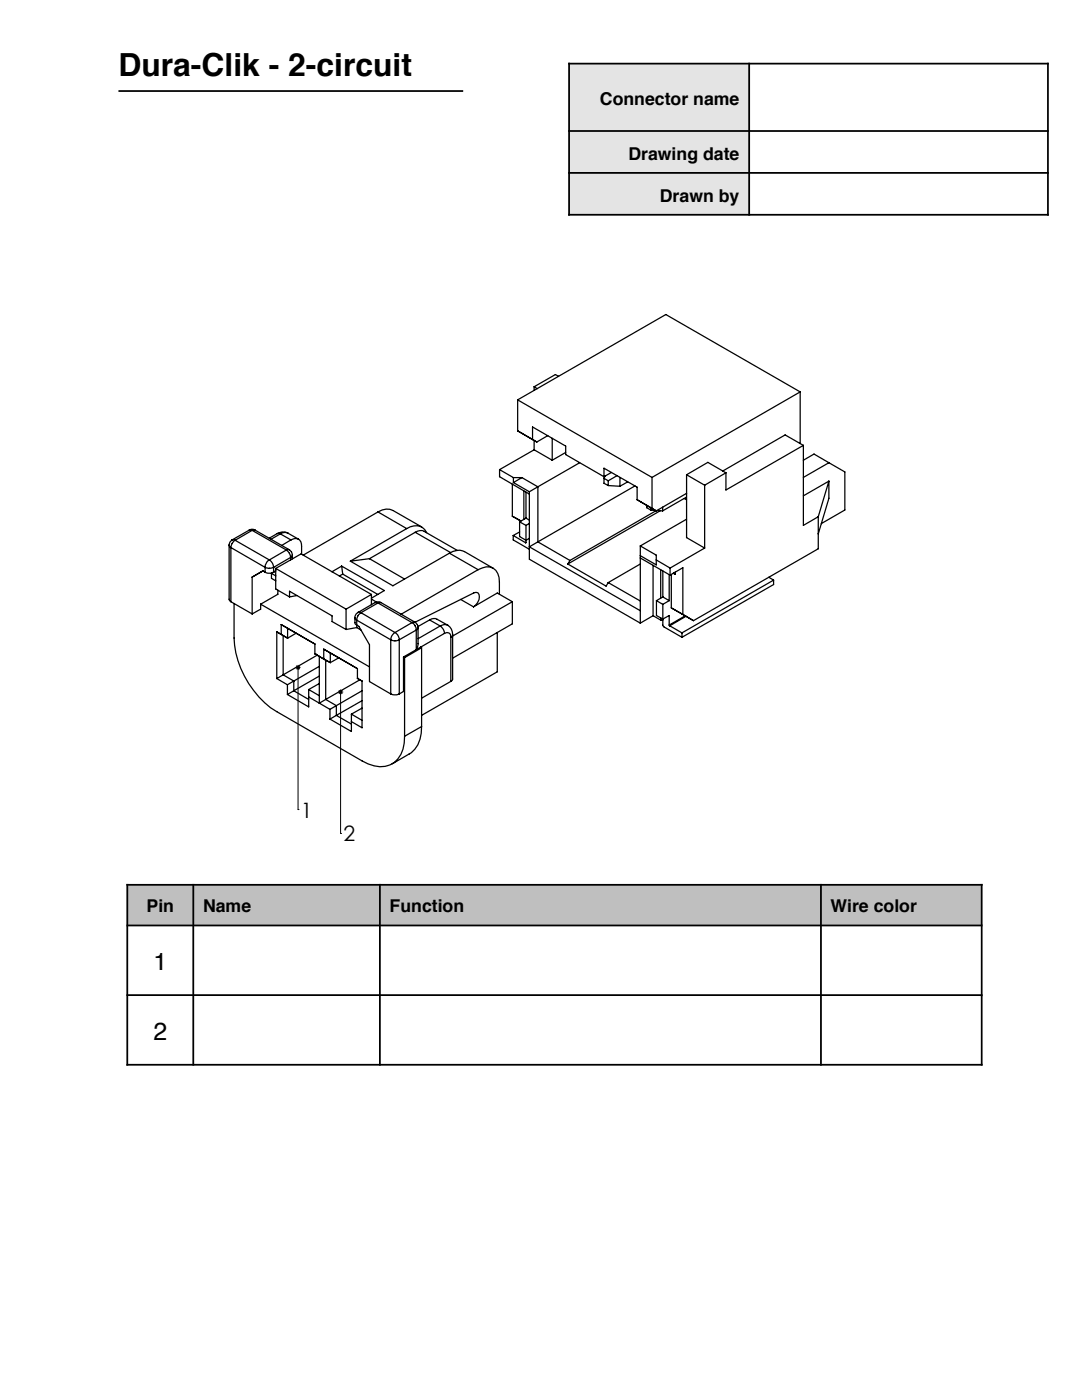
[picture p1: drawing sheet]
<svg xmlns="http://www.w3.org/2000/svg" width="216mm" height="279mm" viewBox="0 0 216 279" stroke-linecap="round" stroke-linejoin="round" font-family="sans-serif">
<g fill="#bec0bf">
<path d="M25.4 176.6h13.2v8.1h-13.2z"/>
<path d="M38.6 176.6h37.2v8.1h-37.2z"/>
<path d="M75.8 176.6h88v8.1h-88z"/>
<path d="M163.8 176.6h32.1v8.1h-32.1z"/>
</g>
<path d="M23.6 18.2h68.8M25.2 176.6h170.9M25.4 176.4v36.3M38.6 176.4v36.3M75.8 176.4v36.3M163.8 176.4v36.3M195.9 176.4v36.3M25.2 198.6h170.9M25.2 184.7h170.9M25.2 212.5h170.9" fill="none" stroke="#000" stroke-width=".35"/>
<g fill="#e3e4e4">
<path d="M113.6 12.7h35.9v13.4h-35.9z"/>
<path d="M113.6 26.1h35.9v8.4h-35.9z"/>
<path d="M113.6 34.5h35.9v8.4h-35.9z"/>
</g>
<path d="M113.4 12.7h95.9M113.6 12.5v30.5M149.5 12.5v30.5M209.1 12.5v30.5M113.4 26.1h95.9M113.4 34.5h95.9M113.4 42.9h95.9" fill="none" stroke="#000" stroke-width=".35"/>
<path d="M59 133.2h1M59.1 132.8l.7 .7M59.5 132.7v28.9M59.8 132.8l-.7 .7M67.5 138.1h1M67.6 137.8l.7 .7M68 137.6v28.7M68.3 137.8l-.7 .7M59.5 161.6h.1M68 166.3h.1" fill="none" stroke="#000" stroke-width=".2"/>
<path d="M59.2 133.1a.33 .33 0 0 0 .2 .4 .33 .33 0 0 0 .4-.3 .33 .33 0 0 0-.3-.3v.3v-.3zM67.7 137.9a.33 .33 0 0 0 .2 .5 .33 .33 0 0 0 .4-.2 .33 .33 0 0 0-.3-.4v.3v-.3z" fill="#000"/>
<g fill="none" stroke="#000" stroke-width=".25">
<path d="M103.3 79.8l26.8 15.5M103.3 79.8v6.2l3.8 2.2 2.2-1.3M106.6 77.2l.6 .4M106.6 77.2v.7M111.5 75.1l-.7-.4-4.2 2.5M159.7 78.2l-26.8-15.4-29.6 17M159.7 78.2l-29.6 17.1M159.7 78.2v10.3M99.7 93.7l2.7 1.6M99.7 93.7v1.4l5.9 3.5M102.2 96.6v6.4l1.7 1M102.4 95.3h1.7"/>
<path d="M102.4 96.3l3.2 1.8M102.4 95.3v1M104.1 95.3l3.2 1.9M104.1 95.3l-1.7 1M104.5 98v5.7M105 98.2v5.2M105.6 98.1v13.5l22.2 12.8M106.3 87.7v-2.5l6.6 3.8v1.7l7.6 4.4M106.6 89.8l3.6 2.1M106.6 87.9v1.9M106.6 89.8l-6.9 3.9M107.3 97.2l-1.7 .9"/>
<path d="M107.3 97.2v10.9M110.2 87.5v4.4M112.9 90.3l-2.7 1.6M115.7 92.3l-8.4 4.9M120.5 95.1v-1.7l6.6 3.8v2.5l3.8 2.3 6.1-3.5M120.5 95.5v.9l.9 .5M120.5 95.5l.9 .5M120.7 95l-.2 .5M121.4 96v.9M121.4 96.9l2.3 .1M122 94.3l-1.5 .8M123.1 94.9l-1.7 1.1"/>
<path d="M123.7 95.3v1.7M125.3 96.2l-1.6 .8M126.7 97l-19.4 11.1M130.1 95.3v6.2M136.5 99.5l.5 .2M137 94.7v12.6l3.6 2.1M137 94.7l3.6 2.1M137 99.2l-4.8 2.8M140.6 96.8v12.6M144.8 94.4l-4.2 2.4M144.8 94.4l-3.6-2.1-4.2 2.4M160.3 88.9v16l3-1.8"/>
<path d="M160.3 88.9l-15.5 8.9v-3.4M160.3 88.9l-3.6-2.1-12.5 7.2M160.3 91.9l2.1-1.3 3 1.7M165.4 96l-5.1 3M165.4 96l-2.1 7.1M165.4 96v3.4l-2.1 7.2M165.4 92.3l-5.1 3M165.4 92.3l3.2 1.9v7.6l-4.7 2.7M45.7 108.8v10.8l.4 .5M45.7 108.8l.4 .5M46.1 109.3l6.8 3.9M46.1 109.3v10.8"/>
<path d="M46.3 107.8l-.4 .4-.2 .6M46.3 107.8h.6M46.9 107.8a1.89 1.89 0 0 0-.8 1.5M46.9 107.8l6.8 3.9M49.7 105.8a1.11 1.11 0 0 1 1.2 0M49.7 105.8h.6M49.7 105.8l-3.4 2M50.3 115.2v7.3M50.3 105.8l-3.4 2M50.3 105.8l6.8 4M50.9 105.8h-.6M50.9 105.8l6.8 3.9"/>
<path d="M52.5 113.9l-2.2 1.3M52.5 113.9l.4 .3M52.9 113.2a2.13 2.13 0 0 0 1.7 0M52.9 113.2v1M53.7 111.7a1.88 1.88 0 0 0-.8 1.5M53.7 111.7a1.88 1.88 0 0 1 .9 1.5M54.2 114.4l.8 .5M54.2 114.4v1l.8 .5M54.6 113.2v1a1.81 1.81 0 0 1-1.7 0M55 113.4v4.1l2.8 1.6M55 113.4l14.1 8.2M55 113.4l5.1-2.9 14 8.1"/>
<path d="M55 113.9l-.8 .5M55.3 106.5l.6 .1M55.3 106.5l-1.6 .9M55.4 117.8v.8l-3.4 2M55.9 106.6l2.2 1.2M55.9 106.6l-1.8 1M57.1 109.8a1.88 1.88 0 0 1 .9 1.5M57.1 109.8l-3.4 1.9M57.5 106.4a2.07 2.07 0 0 0-2.2 .1M57.5 106.4a1.51 1.51 0 0 0-1.6 .2M57.5 106.4l2.1 1.2M57.7 109.7a1.24 1.24 0 0 1 .6 1.1"/>
<path d="M57.7 109.7l-.6 .1M57.8 119.1v-1.1l8.5 4.9v1.1l2.8 1.6M58 111.3l-3.4 1.9M58 111.3v.4M58.1 107.8a1.29 1.29 0 0 1 1.5-.2 1.29 1.29 0 0 1 .6 1.4v1.6M58.1 107.8l-1.9 1M58.3 110.8l-.3 .5M58.3 110.8v.7M59.3 118.8l-1.5 .3M68.2 113l8.5 4.9-2.6 1.5M68.2 113l-2 1.1M68.2 113l.2 1.6"/>
<path d="M68.4 114.6l-.7 .4M68.4 114.6l7 4M73.7 111.5l-3.8 .5M73.7 111.5l7 4.1M74.1 118.6l-5 3M74.1 118.6v2.1M74.1 119.6l1 .6M75.4 102.2a2.95 2.95 0 0 1 3-.3l5.8 3.3M75.4 102.2l-14.9 8.6M75.4 102.2l5.8 3.3M81.2 105.5a2.61 2.61 0 0 1 3.9 .8M81.2 105.5l-11.3 6.5"/>
<path d="M82.8 106.2a1.84 1.84 0 0 1 1.9-.1l6.5 3.7M82.8 106.2l-9.1 5.3M82.8 106.2l7.1 4.1M89.7 110.4a3.2 3.2 0 0 1 3-.3l5.7 3.3M89.7 110.4l-11.3 6.5-8.5-4.9M89.7 110.4l5.7 3.3M91.9 119.6l2.6 1.5M95.4 113.7a2.78 2.78 0 0 1 3.5 .1l.7 1.4v3.4M95.4 113.7l-15.4 8.9M102.4 106.9v.9l3.2 1.8M102.4 106.9l2.5 1.4M103.7 104.1v3l1.3 .7 .6-.4"/>
<path d="M103.7 104.1l1.3 .8M103.7 106.2l-1.3 .7M105 108.2l-.1 .1M105 104.9v3.3M105 103.4l.6 .4M105 103.4l-1.3 .7M105.6 104.5l-.6 .4M107.3 108.1l6.4 3.8M107.3 108.1l-1.7 1 22.2 12.8M113.3 112.6l7.6 4.4 .5-.7M113.7 111.9l-.4 .7M121.4 116.3l6.4 3.6"/>
<path d="M127.8 109l3.1 1.8v1.9l-3.1-1.8M127.8 111.4l5.9 3.4M127.8 109v15.4M127.8 112.6l-6.4 3.7M129 100.8v.5l.9 .5M129.9 101.3v.5M129.9 101.8l.9 .1M130.3 112.8v10.1M130.9 101.9l-17.2 10M130.9 111.7l2.8 1.7M131 119.9v2.9l1.3 .7 1.2-.7v1.9M131 119.9l1.3 .7"/>
<path d="M131.1 101.9l1.1 .1M131.8 101.9l-18.5 10.7M131.8 113.7v5.7M132.2 101.2v.8M132.3 119.1l1.2 .8M132.3 113.9v5.2M132.3 119.1l-1.3 .8M133.5 114.7v5.2M133.5 119.9l-1.2 .7M133.7 113.4v1.4M134 114.6v6.7l2.3 1.3v-9.3l-2.6 1.5M134.4 114.4l.2 .1"/>
<path d="M134.6 114.3v.2M134.7 114.2v.4l-.4-.2M134.7 114.4l-.1 .1M137 103.6l-9.2 5.4M140.6 109.4l-6.9 4M153.4 115.2l1 .6M154.4 115.8v.9l-18.3 10.5M154.4 115.8l-18.3 10.5M163.3 103.1v6.4l-24.9 14.4-2.3-1.4M46.1 120.1l4.2 2.4M46.7 120.4v6.9a18.7 18.7 0 0 0 8.5 14.7l17 9.9a5.7 5.7 0 0 0 6.5 .3 6 6 0 0 0 2-5.3M52 120.6v1l-1.7 .9"/>
<path d="M52 120.6l21.7 12.5M55.2 126.1v9.3M55.2 135.4l2.2 1.3M55.2 126.1l2.2 1.3M56.1 124.6l6.7 3.9v2M56.1 124.6v2l-.9-.5M56.1 124.6l1.3 .8v2M56.5 134.7l2.1 1.2M56.5 134.7l-1.3 .7M57.4 136.7v1.9M57.4 127.4l-.9-.6v7.9M58.6 137.9l3 1.7"/>
<path d="M58.6 137.9l-1.2 .7M58.6 135.9l-1.2 .8M58.6 135.9v2M59.1 126.4l-1.7 1M61.6 139.1l4.2 2.5M61.6 137.6v3.5l-4.2-2.5M61.6 137.6l2.1 1.2M62.8 130.5h.1M62.8 130.5l1.8 1M63.3 130.8l-6.8 3.9M63.7 136.4l-2.1 1.2M63.7 133l-5.1 2.9"/>
<path d="M63.7 134.9l-5.1 3M64.6 129.6l6.7 3.8M64.6 129.6v1.9M64.6 129.6l1.3 .7M64.6 131.5l1.3 .7M65 131.7l.9 .5M65 131.7l-1.3-.7v9.3l1.3-.7M65 131.7v7.9M65 139.6l2.1 1.2M65.9 130.3l5.4 3.1M65.9 130.3v1.9M67.6 131.3l-1.7 .9"/>
<path d="M69.1 121.6v4M70.8 123.3l.1 .2 .3 .3M71.2 123.8l6.8 3.9M71.2 123.8v1.4M71.2 125.2l-2.1 .4M71.2 125.2l.8 .5M71.3 135.4h.1M71.3 135.4l.9 .5v9.3l-2.1-1.2M71.3 133.4v2M71.4 122.2l-.3 .3a1.95 1.95 0 0 0-.3 1.8l.2 .3 .6 .4 2.1 3.7v7.3l4.3 2.5M71.4 122.2l.6 .1M71.8 135.7l-6.8 3.9"/>
<path d="M72 122.3a1.88 1.88 0 0 0-.8 1.5M72 122.3l6.8 3.9M72.2 137.9l-5.1 2.9M72.2 139.8l-5.1 3M74.8 120.3l.4-.2 .8 .2M74.8 120.3h.6M74.8 120.3l-3.4 1.9M75.4 120.3l6.8 4M75.4 120.3l-3.4 2M76 120.3h-.6M76 120.3l6.8 3.9M78 127.7a1.81 1.81 0 0 0 1.7 0"/>
<path d="M78 138.5a2.13 2.13 0 0 0 1.7 0M78 127.7v10.8M78.8 126.2a1.75 1.75 0 0 0-.8 1.5M78.8 126.2a1.75 1.75 0 0 1 .9 1.5M79.7 127.7v10.8M80.5 131.1v6.9l-.8 .5M80.5 131.1l.2 .2M80.7 131.3v15.6M82.2 124.3a1.88 1.88 0 0 1 .9 1.4M82.2 124.3l-3.4 1.9M82.8 124.2a1.16 1.16 0 0 1 .6 1M82.8 124.2l-.6 .1"/>
<path d="M83.1 125.7l-3.4 2M83.1 125.7v4M83.1 129.7l-2.6 1.4M83.4 125.2v3.4l-.3 1.1M83.4 125.2l-.3 .5M83.9 129.2l.2 .1M83.9 129.2l-.8 .5M84.1 129.3l-3.4 2M84.1 129.3v15.7M85.7 123.7a1.45 1.45 0 0 1 1.5-.1l2.2 1.2M85.7 123.7l-2.3 1.3M85.7 123.7l2.1 1.2"/>
<path d="M87.8 124.9a1.88 1.88 0 0 1 .9 1.5M87.8 124.9l-4.4 2.6M88.7 126.4l.5-.2 .4 .1 .3 .4 .1 .5M88.7 126.4l-4.8 2.8M89.4 124.8a2.13 2.13 0 0 1 .9 1.9M89.4 124.8a1.51 1.51 0 0 0-1.6 .1M90 127.2v8.8M90 136l-5.9 3.3M90.3 126.7v8.9l-.3 .4M90.3 126.7l-.1 .2-.2 .3M94.5 121.1a2.03 2.03 0 0 0 .9-2.8l-.4-.1-.4 .1-11.8 5.9M99.2 126.2v7.9l-15.1 8.7"/>
<path d="M102.2 120.1v4.4l-11.9 6.9M102.2 120.1l-3-1.7-4.7 2.7M102.2 120.1l-11.9 6.8M130.3 122.9l1.5 .9M130.3 122.9l-2.5 1.5M131.8 123.3v.5M131.8 123.8h.5M132.3 120.6v4.4l3.8 2.2M133.5 124.7l.1 .2M133.6 124.9l2.5 1.4M136.1 126.3v.9M136.7 122.9l-3.2 1.8"/>
<path d="M136.9 123l-3.3 1.9M65.8 141.6v1.9M67.1 142.8l3 1.7M67.1 142.8l-1.3 .7M67.1 140.8v2M67.1 140.8l-1.3 .8M70.1 142.5v3.5l-4.3-2.5M70.1 142.5l2.1 1.3M72.2 141.3l-2.1 1.2M84.1 145a5.7 5.7 0 0 1-2.5 5.5l-3.3 2M84.1 145l-3.4 1.9"/>
</g>
<text font-size="6.3" x="23.6" y="15.1">Dura-Clik - 2-circuit</text>
<g font-size="5.1">
<text x="2.8" y="205.2">SolidWorks Student Edition.</text>
<text x="4.3" y="210.8">For Academic Use Only.</text>
</g>
<g font-size="4.9">
<text x="30.6" y="193.6">1</text>
<text x="30.6" y="207.5">2</text>
</g>
<g font-size="4.2">
<text x="60" y="163.2">1</text>
<text x="68.5" y="167.9">2</text>
<text x="181.8" y="194.7">Mated assembly</text>
<text x="181.7" y="200.1">XXXXXXXXXXXXX</text>
<text x="193.5" y="207">XXXXX</text>
<text x="163" y="215.7">XXXXXXXXX XXXXXXX</text>
</g>
<g font-size="4.2" fill="#808080">
<text x="181" y="185.2">The Ohio State Uni</text>
<text x="166.9" y="189.4">Dept of Mechanical &amp; Ae</text>
</g>
<g font-size="3.5">
<text x="119.7" y="20.9">Connector name</text>
<text x="125.4" y="31.9">Drawing date</text>
<text x="131.7" y="40.2">Drawn by</text>
<text x="29.2" y="181.9">Pin</text>
<text x="40.5" y="181.9">Name</text>
<text x="77.7" y="181.9">Function</text>
<text x="165.7" y="181.9">Wire color</text>
</g>
<g font-size="1.4" fill="#808080">
<text x="160.2" y="192.3">DWG. NAME</text>
<text x="160.3" y="197.8">STUDENT NAME</text>
<text x="160.3" y="203.4">DATE</text>
<text x="160.2" y="211">MATERIAL</text>
<text x="188.3" y="211">INSTRUCTOR</text>
</g>
</svg>
